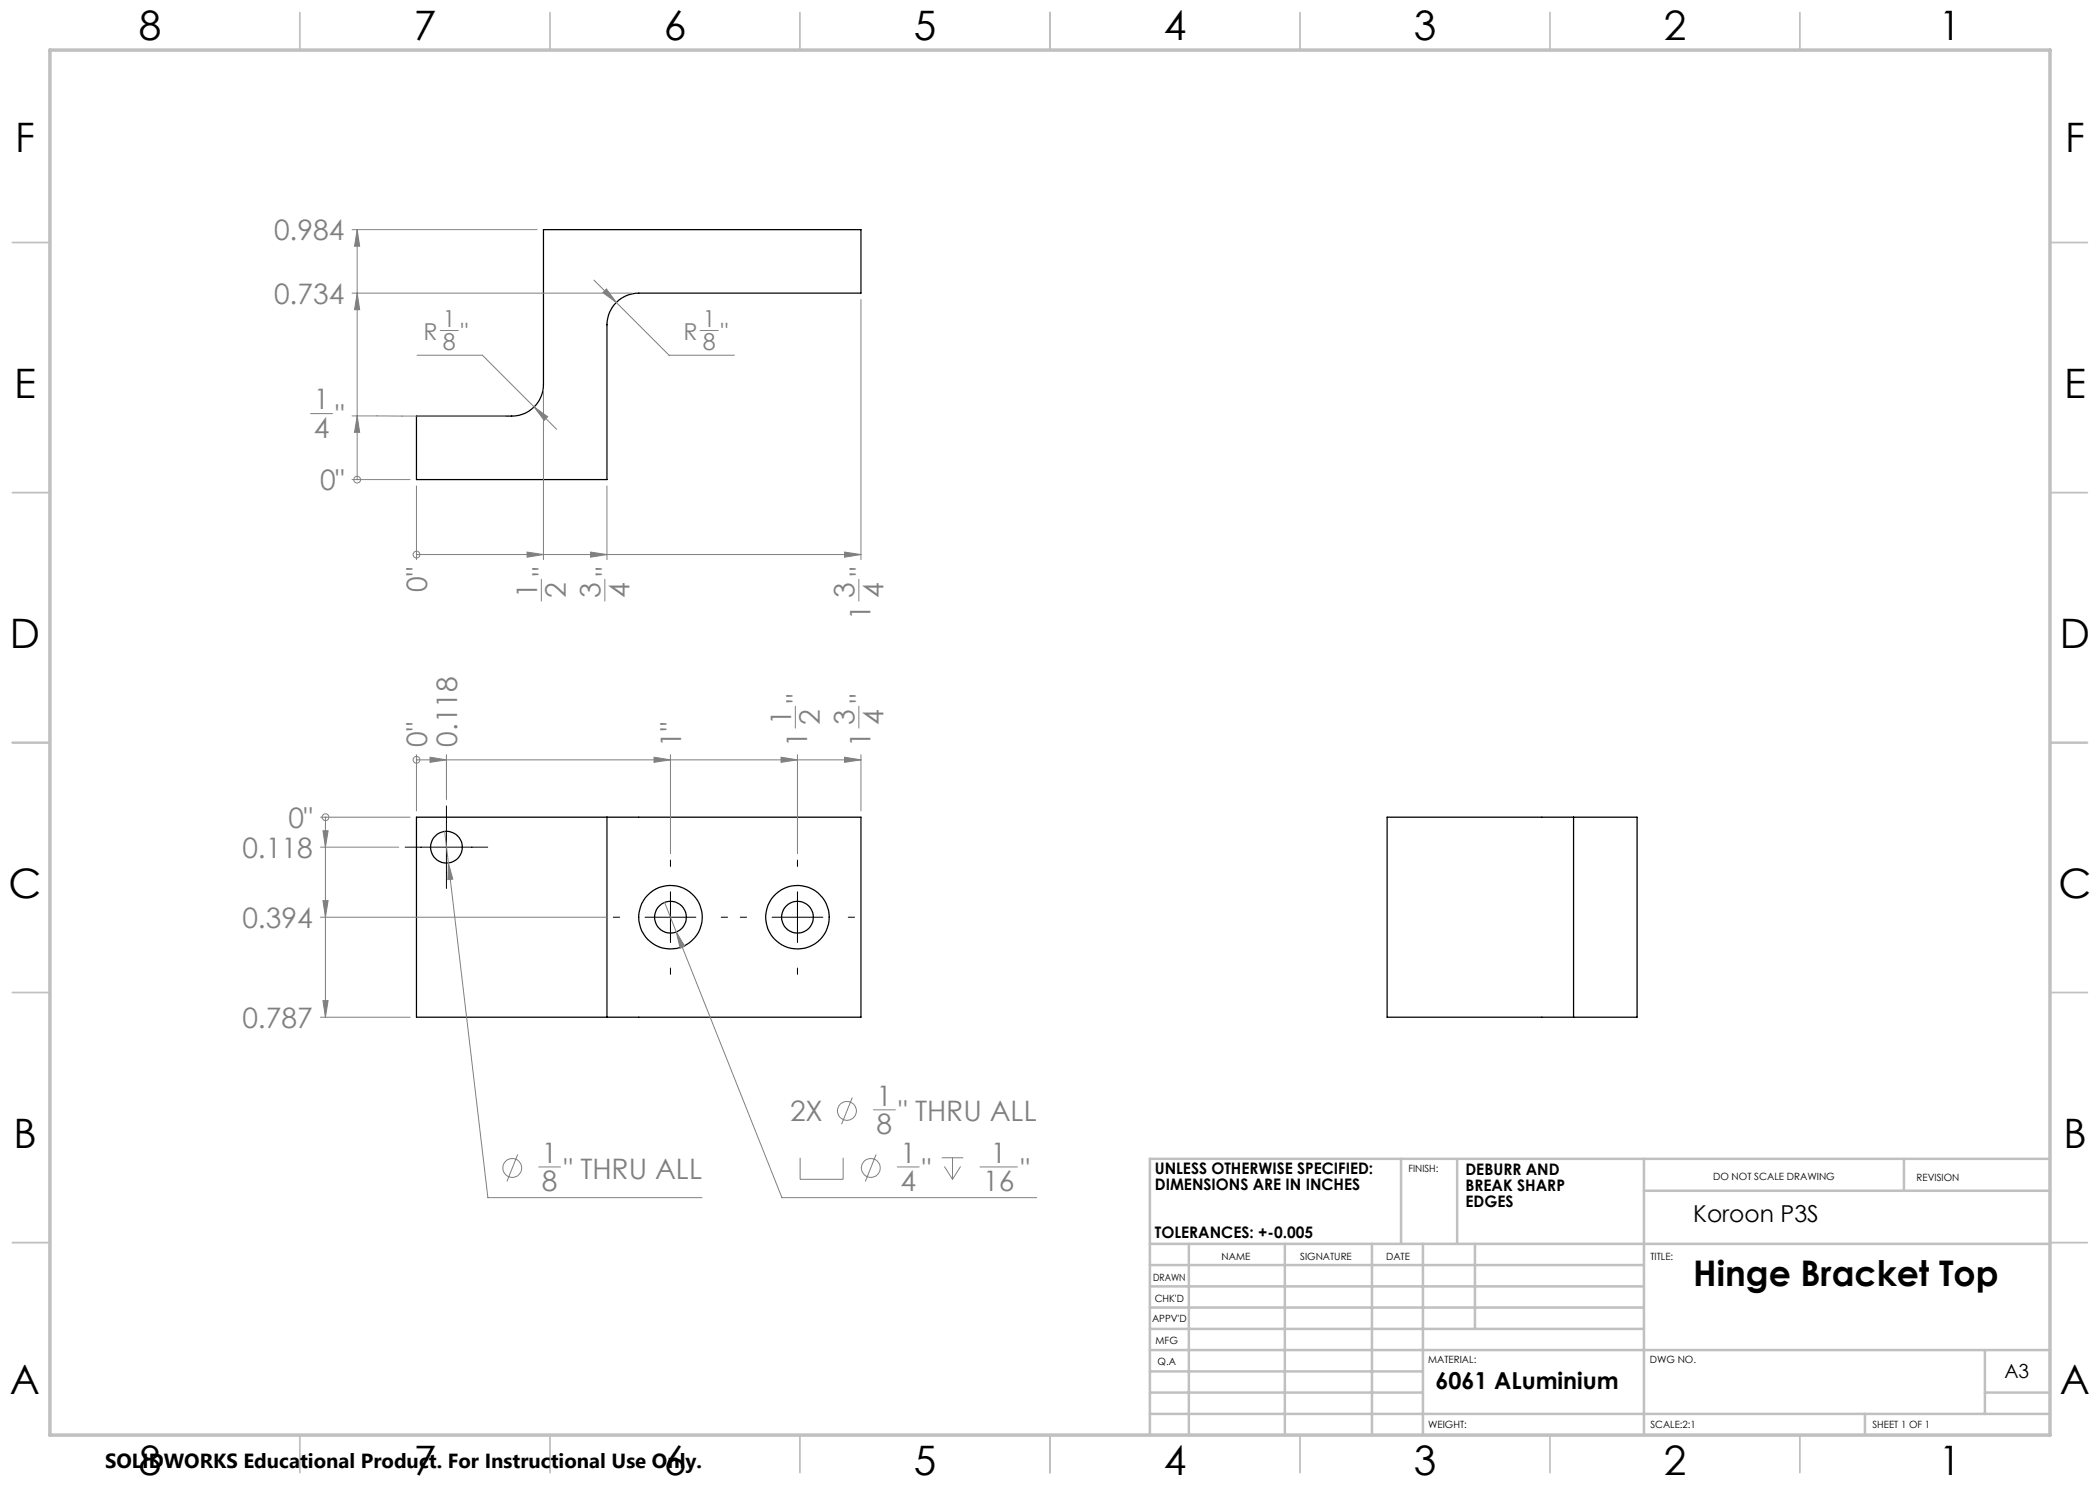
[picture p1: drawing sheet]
<svg xmlns="http://www.w3.org/2000/svg" width="420mm" height="297mm" viewBox="0 0 420 297" stroke-linecap="round" stroke-linejoin="round" font-family="sans-serif">
<g fill="none" stroke="#000" stroke-width=".25">
<path d="M108.7 45.9h63.5v12.7h-44.5a6.4 6.4 0 0 0-6.3 6.4v30.9h-38.1v-12.7h19a6.3 6.3 0 0 0 6.4-6.3zM121.4 163.4h50.8v40h-50.8M121.4 163.4h-38.1v40h38.1M121.4 163.4v40M314.7 163.4h-37.3v40h37.3M314.7 163.4h12.7v40h-12.7M314.7 163.4v40"/>
<circle cx="89.3" cy="169.4" r="3.2"/>
<circle cx="134.1" cy="183.4" r="3.2"/>
<circle cx="134.1" cy="183.4" r="6.4"/>
<circle cx="159.5" cy="183.4" r="6.4"/>
<circle cx="159.5" cy="183.4" r="3.2"/>
</g>
<g fill="none" stroke="#808080" stroke-width=".2">
<path d="M70.4 58.6h56.1M70.4 45.9h37M71.4 58.6l.5 3.3h-1zM71.4 45.9l.5 3.3h-1zM71.4 45.9v50M118.8 56l15 15h13.1M121.3 57.8l2 2.7-2.7-2zM172.2 59.9v52M83.4 71h13.1l10.3 10.4M88.1 66.1h3.6M108.7 78.1v33.8M140 66.1h3.7"/>
<path d="M62.1 82.7h4.4M70.4 95.9h11.6M70.4 83.2h30.7M71.4 83.2l.5 3.3h-1zM71.4 95.9h.1M83.3 97.2v14.7M106.8 81.4l2.7 2-.7 .7zM106.8 81.4l4.5 4.5M121.4 97.2v14.7M83.3 110.9h.1M83.3 110.9h88.9M105.4 110.4l3.3 .5-3.3 .5z"/>
<path d="M108.3 115.8v4.4M118.1 110.4l3.3 .5-3.3 .5zM121 115.8v4.4M168.9 110.4l3.3 .5-3.3 .5zM171.8 115.8v4.4M83.3 152h.1M83.3 151v11.2M83.3 152h88.9M86 151.4l3.3 .6-3.3 .5zM89.3 151v8.9M130.8 151.4l3.3 .6-3.3 .5zM134.1 151v19.7"/>
<path d="M156.2 151.4l3.3 .6-3.3 .5zM159.1 141.2v4.4M159.5 151v19.7M168.9 151.4l3.3 .6-3.3 .5zM171.8 141.2v4.4M172.2 151v11.2M64.1 163.4h17.9M64.1 169.4h15.7M64.6 166.2h1l-.5 3.2zM65.1 163.4h.1M65.1 163.4v40M88.9 166.3l.8 6.3"/>
<path d="M89.7 172.6l.9 3.2-1 .1zM89.7 172.6l7.9 66.9h42.8M64.1 183.4h57.3M64.6 180.1h1l-.5 3.3zM132.9 180.5l2.4 5.9M135.3 186.4l1.6 2.9-.9 .3zM135.3 186.4l21.1 53.1h50.9M64.1 203.4h17.9M64.6 200.1h1l-.5 3.3zM170.5 219.5l-2.2 5.4M103.5 230.9l-2.1 5.4M107.7 233.4h4.4"/>
<path d="M160 231.6v4.3h8.6v-4.3M174.7 222h4.4M175.2 230.9l-2.1 5.4M179.5 233.4h4.3M188.3 231.6h4.4M188.9 233.3l1.6 2.6M190.5 231.6v4.3M192.1 233.3l-1.6 2.6M196 233.4h7.5"/>
<circle cx="71.4" cy="95.9" r=".68"/>
<circle cx="83.3" cy="110.9" r=".67"/>
<circle cx="83.3" cy="152" r=".67"/>
<circle cx="65.1" cy="163.4" r=".69"/>
<circle cx="102.5" cy="233.6" r="1.9"/>
<circle cx="169.4" cy="222.2" r="1.88"/>
<circle cx="174.1" cy="233.6" r="1.89"/>
</g>
<g fill="none" stroke="#000" stroke-width=".2">
<path d="M81 169.4h16.5M89.3 161.2v16.5M134.1 172v1.3M134.1 178.4v10.1M159.5 172v1.3M159.5 178.4v10.1M122.7 183.4h1.2M129 183.4h10.2M134.1 193.6v1.3M144.3 183.4h1.2M148.1 183.4h1.2M154.4 183.4h10.2"/>
<path d="M159.5 193.6v1.3M169.7 183.4h1.2"/>
</g>
<g fill="none" stroke="#c0c0c0" stroke-width=".35">
<path d="M60 2.5v7.5M110 2.5v7.5M160 2.5v7.5M210 2.5v7.5M260 2.5v7.5M310 2.5v7.5M360 2.5v7.5M2.5 48.5h7.5M410 48.5h7.5M2.5 98.5h7.5M410 98.5h7.5M2.5 148.5h7.5"/>
<path d="M410 148.5h7.5M2.5 198.5h7.5M410 198.5h7.5M2.5 248.5h7.5M410 248.5h7.5M60 287v7.5M110 287v7.5M160 287v7.5M210 287v7.5M260 287v7.5M310 287v7.5M360 287v7.5"/>
</g>
<g fill="none" stroke="#c0c0c0" stroke-width=".5">
<path d="M280.2 231.8v17M291.4 232v16.8M328.8 231.8v55.2M328.8 238.2h81.2M380.8 231.8v6.4M410 231.8h-180v55.2M230 248.8h180M230 257.3h98.8M230 253h98.8M237.8 248.8v38.2M257 248.8v38.2M274.4 248.8v38.2"/>
<path d="M284.6 248.8v38.2M295 248.8v17M230 265.8h98.8M230 261.5h98.8M230 278.5h54.6M230 274.3h54.6M230 270h180M397 278.5h13M397 270v12.8M230 282.8h180M373 282.8v4.2"/>
</g>
<path d="M10 10h400v277h-400z" fill="none" stroke="#c0c0c0" stroke-width=".7"/>
<g fill="#808080">
<path d="M89.7 172.6l-.1 3.3 1-.1zM135.3 186.4l.7 3.2 .9-.3z"/>
<path d="M106.8 81.4l2 2.7 .7-.7zM121.3 57.8l-.7 .7 2.7 2z"/>
<path d="M71.4 83.2l.5 3.3h-1zM71.4 58.6l.5 3.3h-1zM71.4 45.9l.5 3.3h-1zM64.6 166.2h1l-.5 3.2zM64.6 180.1h1l-.5 3.3zM64.6 200.1h1l-.5 3.3z"/>
<path d="M86 151.4l3.3 .6-3.3 .5zM130.8 151.4l3.3 .6-3.3 .5zM156.2 151.4l3.3 .6-3.3 .5zM168.9 151.4l3.3 .6-3.3 .5z"/>
<path d="M105.4 110.4l3.3 .5-3.3 .5zM118.1 110.4l3.3 .5-3.3 .5zM168.9 110.4l3.3 .5-3.3 .5z"/>
</g>
<g font-size="8.1">
<text x="27.7" y="8">8</text>
<text x="82.7" y="8">7</text>
<text x="132.7" y="8">6</text>
<text x="182.7" y="8">5</text>
<text x="232.7" y="8">4</text>
<text x="282.7" y="8">3</text>
<text x="332.7" y="8">2</text>
<text x="387.7" y="8">1</text>
<text x="3" y="30.4">F</text>
<text x="413" y="30.4">F</text>
<text x="2.8" y="79.6">E</text>
<text x="412.8" y="79.6">E</text>
<text x="2" y="129.6">D</text>
<text x="412" y="129.6">D</text>
<text x="1.7" y="179.6">C</text>
<text x="411.7" y="179.6">C</text>
<text x="2.7" y="229.6">B</text>
<text x="412.7" y="229.6">B</text>
<text x="2" y="278.9">A</text>
<text x="412" y="278.9">A</text>
<text x="27.7" y="295">8</text>
<text x="82.7" y="295">7</text>
<text x="132.7" y="295">6</text>
<text x="182.7" y="295">5</text>
<text x="232.7" y="295">4</text>
<text x="282.7" y="295">3</text>
<text x="332.7" y="295">2</text>
<text x="387.7" y="295">1</text>
</g>
<text font-size="7.1" x="338.6" y="257.2">Hinge Bracket Top</text>
<g font-size="5.6" fill="#808080">
<text x="54.8" y="48.1">0.984</text>
<text x="54.8" y="60.8">0.734</text>
<text x="62.8" y="81.9">1</text>
<text x="62.8" y="87.6">4</text>
<text x="67.1" y="85.1">&quot;</text>
<text x="64" y="98.1">0&quot;</text>
<text x="85.5" y="118.3" transform="rotate(-90 85.5 118.3)">0&quot;</text>
<text x="107.4" y="119.6" transform="rotate(-90 107.4 119.6)">1</text>
<text x="110.6" y="115.2" transform="rotate(-90 110.6 115.2)">&quot;</text>
<text x="113.2" y="119.6" transform="rotate(-90 113.2 119.6)">2</text>
<text x="120.1" y="119.6" transform="rotate(-90 120.1 119.6)">3</text>
<text x="123.3" y="115.2" transform="rotate(-90 123.3 115.2)">&quot;</text>
<text x="125.9" y="119.6" transform="rotate(-90 125.9 119.6)">4</text>
<text x="170.9" y="119.6" transform="rotate(-90 170.9 119.6)">3</text>
<text x="174.1" y="115.2" transform="rotate(-90 174.1 115.2)">&quot;</text>
<text x="176.7" y="119.6" transform="rotate(-90 176.7 119.6)">4</text>
<text x="174.1" y="124" transform="rotate(-90 174.1 124)">1</text>
<text x="161.4" y="140.6" transform="rotate(-90 161.4 140.6)">&quot;</text>
<text x="174.1" y="140.6" transform="rotate(-90 174.1 140.6)">&quot;</text>
<text x="85.5" y="149.4" transform="rotate(-90 85.5 149.4)">0&quot;</text>
<text x="91.5" y="149.4" transform="rotate(-90 91.5 149.4)">0.118</text>
<text x="136.3" y="149.4" transform="rotate(-90 136.3 149.4)">1&quot;</text>
<text x="158.2" y="145" transform="rotate(-90 158.2 145)">1</text>
<text x="161.4" y="149.4" transform="rotate(-90 161.4 149.4)">1</text>
<text x="164" y="145" transform="rotate(-90 164 145)">2</text>
<text x="170.9" y="145" transform="rotate(-90 170.9 145)">3</text>
<text x="174.1" y="149.4" transform="rotate(-90 174.1 149.4)">1</text>
<text x="176.7" y="145" transform="rotate(-90 176.7 145)">4</text>
<text x="57.7" y="165.6">0&quot;</text>
<text x="48.5" y="171.6">0.118</text>
<text x="48.5" y="185.6">0.394</text>
<text x="48.5" y="205.6">0.787</text>
<text x="175.3" y="221.1">1</text>
<text x="158" y="224.3">2X</text>
<text x="175.3" y="226.9">8</text>
<text x="179.7" y="224.3">&quot; THRU ALL</text>
<text x="108.4" y="232.5">1</text>
<text x="180.1" y="232.5">1</text>
<text x="198.2" y="232.5">1</text>
<text x="108.4" y="238.3">8</text>
<text x="112.8" y="235.7">&quot; THRU ALL</text>
<text x="180.1" y="238.3">4</text>
<text x="184.5" y="235.7">&quot;</text>
<text x="196.6" y="238.3">16</text>
<text x="204.1" y="235.7">&quot;</text>
</g>
<g font-size="4.7" fill="#808080">
<text x="88.6" y="65.4">1</text>
<text x="140.6" y="65.4">1</text>
<text x="84.7" y="67.9">R</text>
<text x="88.6" y="70">8</text>
<text x="92.2" y="67.9">&quot;</text>
<text x="136.7" y="67.9">R</text>
<text x="140.6" y="70">8</text>
<text x="144.2" y="67.9">&quot;</text>
</g>
<g font-size="4.7">
<text x="338.6" y="244.4">Koroon P3S</text>
<text x="287.1" y="277.9">6061 ALuminium</text>
</g>
<text font-size="4.1" x="21" y="293.7">SOLIDWORKS Educational Product. For Instructional Use Only.</text>
<text font-size="3.9" x="400.9" y="275.5">A3</text>
<g font-size="3.2">
<text x="231" y="234.9">UNLESS OTHERWISE SPECIFIED:</text>
<text x="231" y="238.1">DIMENSIONS ARE IN INCHES</text>
<text x="293.1" y="235">DEBURR AND</text>
<text x="293.1" y="238.2">BREAK SHARP</text>
<text x="293.1" y="241.4">EDGES</text>
<text x="231" y="247.6">TOLERANCES: +-0.005</text>
</g>
<g font-size="2">
<text x="281.7" y="234.5">FINISH:</text>
<text x="342.6" y="236">DO NOT SCALE DRAWING</text>
<text x="383.3" y="236.2">REVISION</text>
<text x="244.3" y="252">NAME</text>
<text x="260" y="251.9">SIGNATURE</text>
<text x="277.2" y="251.9">DATE</text>
<text x="330.1" y="251.9">TITLE:</text>
<text x="230.6" y="256.1">DRAWN</text>
<text x="230.9" y="260.3">CHK'D</text>
<text x="230.4" y="264.4">APPV'D</text>
<text x="231.1" y="268.8">MFG</text>
<text x="231.5" y="273">Q.A</text>
<text x="285.6" y="272.5">MATERIAL:</text>
<text x="330" y="272.5">DWG NO.</text>
<text x="285.6" y="285.5">WEIGHT:</text>
<text x="330.1" y="285.6">SCALE:2:1</text>
<text x="374.5" y="285.6">SHEET 1 OF 1</text>
</g>
</svg>
